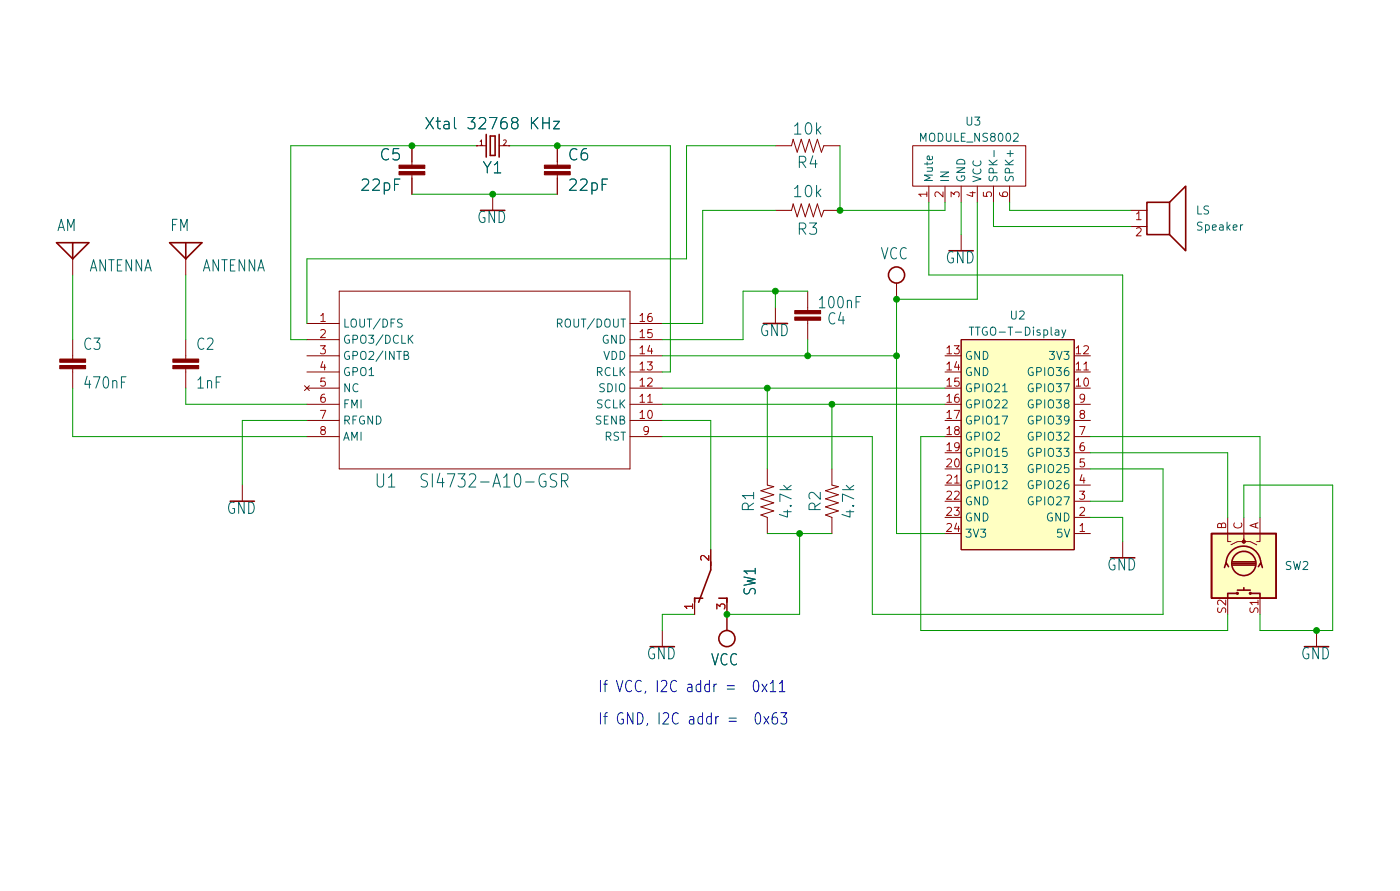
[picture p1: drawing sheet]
<svg xmlns="http://www.w3.org/2000/svg" width="220mm" height="140mm" viewBox="0 0 220 140" stroke-linecap="round" stroke-linejoin="round" font-family="sans-serif">
<g fill="#840000" stroke="#840000" stroke-width=".16">
<path d="M85.6 27h4.1v.5h-4.1z"/>
<path d="M85.6 26h4.1v.5h-4.1z"/>
<path d="M9.4 57.5h4.1v.5h-4.1z"/>
<path d="M9.4 56.4h4.1v.5h-4.1z"/>
<path d="M27.2 57.5h4v.5h-4z"/>
<path d="M27.2 56.4h4v.5h-4z"/>
<path d="M62.7 27h4.1v.5h-4.1z"/>
<path d="M62.7 26h4.1v.5h-4.1z"/>
<path d="M125 48.8h4v.5h-4z"/>
<path d="M125 49.8h4v.5h-4z"/>
<circle cx="195.6" cy="85.1" r=".25"/>
</g>
<g fill="none" stroke="#840000" stroke-width=".16">
<path d="M64.8 22.9v3.1M64.8 27.5v3M74.9 22.9h.1M74.9 22.9h1.6M77.5 30.5v2.6M78.5 22.9h1.5M87.6 22.9v3.1M87.6 27.5v3M121.9 22.9h2.6l.2-1 .6 2 .7-2 .6 2 .7-2 .6 2 .6-2 .7 2 .3-1h2.6M121.9 33.1h2.6l.2-1 .6 2 .7-2 .6 2 .7-2 .6 2 .6-2 .7 2 .3-1h2.6M143.5 22.9h17.8v6.4h-17.8zM146 29.3v2.5"/>
<path d="M148.6 29.3v2.5M151.1 29.3v2.5M151.1 36.9v2.5M153.7 29.3v2.5M156.2 29.3v2.5M158.7 29.3v2.5M177.8 33.1h2.5M177.8 35.6h2.5M11.4 40.7v2.5M11.4 53.4v3M11.4 58v3M29.2 40.7v2.5"/>
<path d="M29.2 53.4v3M29.2 58v3M48.3 50.8h5M48.3 58.5h5M48.3 55.9h5M48.3 53.4h5M53.3 45.8h45.8v27.9h-45.8zM99.1 50.8h5M99.1 58.5h5M99.1 55.9h5M99.1 53.4h5M121.9 48.3v2.5"/>
<path d="M127 45.8v3M127 50.3v3.1M141 44.5v2.5M151.1 53.4h17.8v33h-17.8zM168.9 58.5h2.5M38.1 76.2v2.6M47.9 60.6l.7 .8M48.3 66.1h5M48.3 63.5h5M48.3 61h5M48.3 68.6h5M48.6 60.6l-.7 .8"/>
<path d="M99.1 66.1h5M99.1 63.5h5M99.1 61h5M99.1 68.6h5M120.6 73.7v2.5l1.1 .3-2.1 .6 2.1 .7-2.1 .6 2.1 .6-2.1 .7 2.1 .6-2.1 .6 1 .4v2.6M130.8 73.7v2.5l1 .3-2 .6 2 .7-2 .6 2 .6-2 .7 2 .6-2 .6 1 .4v2.6M148.6 76.2h2.5M168.9 73.7h2.5M168.9 66.1h2.5M168.9 63.5h2.5M168.9 68.6h2.5M168.9 76.2h2.5"/>
<path d="M168.9 78.8h2.5M168.9 71.2h2.5M104.1 99.1v2.5M109.2 94v2.6M111.8 86.4v2.5M114.3 94v5.1M168.9 83.9h2.5M168.9 81.3h2.5M176.5 85.1v2.6M193 81.3v3.8h.5M195.6 81.3v3.8h-1l-1.1 .5M195.6 84.6v.5h1l1 .5"/>
<path d="M198.1 81.3v3.8h-.5M207 99.1v2.5"/>
</g>
<g fill="none" stroke="#006464" stroke-width=".16">
<path d="M67 18.5l1.2 1.7M68.2 18.5l-1.2 1.7M87 19.1h1l-1 1.1h1M156.3 23.7v.9M63.2 50.2h-.4l-.2 .1v.3l.5 .3 .1 .3-.2 .2h-.5M63.5 55.8h.6l.1-.2-.1-.3-.6-.1v1.3h.5l.3-.2a.33 .33 0 0 0-.3-.5M64.4 53.2l.5 .8M64.9 52.7l-.7 .7M152.4 51.4h.7M167 51.8l.3 .9M167.6 51.8l-.4 1.2-.2 .1M67.2 74.6l-.7-.1a.53 .53 0 0 0-.3 .5 .53 .53 0 0 0 .3 .5 .63 .63 0 0 1 .7 .7l-.3 .4-.7-.1"/>
<path d="M88.3 75.6h.7a.6 .6 0 0 0 .3-.6 .6 .6 0 0 0-.3-.5h-.7v2.1M88.7 75.6l.6 1M157.6 61.6h.8"/>
</g>
<g fill="none" stroke="#840000" stroke-width=".25">
<path d="M8.9 38.1h5.1l-2.6 2.6zM11.4 38.1v2.6M26.7 38.1h5l-2.5 2.6zM29.2 38.1v2.6M76.5 21.1v3.6M77.1 21.4h.8v3h-.8zM78.5 21.1v3.6M180.3 31.8h3.6v5.1h-3.6zM183.9 31.8l2.5-2.5v10.1l-2.5-2.5M110.5 94h-1.3v.7M111.8 88.3v1.3l-1.9 5.1M113 94h1.3v.7"/>
<path d="M190.5 83.9h10.2v10.1h-10.2zM192.8 88.6a2.73 2.73 0 0 1 2.7-2.8 2.73 2.73 0 0 1 2.7 2.8M193.2 89.1l-.4-.7-.3 .8M193.8 88.3h3.6M193.8 88.6h3.6M193.8 88.8h3.6M194.6 93.3h-1.6v.7M194.6 92.8h2M195.6 92.4v.4M196.6 93.3h1.5v.7M197.9 89.1l.3-.7 .3 .8"/>
<circle cx="141" cy="43.2" r="1.27"/>
<circle cx="194.6" cy="93.3" r=".13"/>
<circle cx="195.6" cy="88.6" r="1.9"/>
<circle cx="196.6" cy="93.3" r=".13"/>
<circle cx="114.3" cy="100.4" r="1.27"/>
</g>
<g fill="#ffffc2" stroke="#ffffc2" stroke-width=".16">
<path d="M151.1 53.4h17.8v33h-17.8z"/>
<path d="M190.5 83.9h10.2v10.1h-10.2z"/>
</g>
<path d="M118.7 107a.34 .34 0 0 1 .3 0 .34 .34 0 0 1 .2 .3 .96 .96 0 0 1-.4 1.4 1.32 1.32 0 0 1-.1-1.7zM119 112.1a.34 .34 0 0 1 .3 0 .34 .34 0 0 1 .2 .3 .96 .96 0 0 1-.4 1.4 1.32 1.32 0 0 1-.1-1.7zM119.8 107.5l.8 1.2M120.1 112.6l.8 1.2M120.6 107.5l-.8 1.2M120.9 112.6l-.8 1.2M121.1 107.5l.4-.6v1.8M121.1 108.7h.9M122.1 112a.63 .63 0 0 0-.7 .8v.7l.1 .2 .5 .1 .2-.2 .1-.6-.2-.2-.4-.1-.3 .3M122.6 107.5l.4-.6v1.8M122.6 108.7h.8M122.8 112h.9l-.5 .7a.41 .41 0 0 1 .5 .3v.5l-.1 .2-.6 .1-.2-.2" fill="none" stroke="#0000c2" stroke-width=".16"/>
<g fill="none" stroke="#009600" stroke-width=".16">
<path d="M64.8 30.5h22.8M74.9 22.9h-29.2v30.5h2.6M80 22.9h25.4v35.6h-1.3M121.9 33.1h-11.4v17.7h-6.4M121.9 22.9h-14v17.8h-59.6v10.1M132.1 22.9v10.2h16.5v-1.3M146 31.8v11.4h30.5v35.6h-5.1M151.1 31.8v5.1M153.7 31.8v15.2h-12.7v36.9h7.6M156.2 31.8v3.8h21.6M158.7 31.8v1.3h19.1M11.4 43.2v10.2"/>
<path d="M29.2 43.2v10.2M104.1 55.9h36.9M121.9 45.8v2.5M127 45.8h-10.2v7.6h-12.7M127 53.4v2.5M11.4 61v7.6h36.9M29.2 61v2.5h19.1M48.3 66.1h-10.2v10.1M104.1 68.6h33.1v28h45.7v-22.9h-11.5M104.1 61h44.5M104.1 63.5h44.5M104.1 66.1h7.7v20.3"/>
<path d="M120.6 61v12.7M130.8 63.5v10.2M148.6 68.6h-3.8v30.5h48.2v-2.5M171.4 71.2h21.6v10.1M171.4 68.6h26.7v12.7M109.2 96.6h-5.1v2.5M120.6 83.9h10.2M125.7 83.9v12.7h-11.4M171.4 81.3h5.1v3.8M195.6 81.3v-5.1h13.9v22.9h-11.4v-2.5"/>
</g>
<g fill="#009600" stroke="#009600" stroke-width=".16">
<circle cx="130.8" cy="63.5" r=".46"/>
<circle cx="127" cy="55.9" r=".46"/>
<circle cx="141" cy="55.9" r=".46"/>
<circle cx="141" cy="47" r=".46"/>
<circle cx="132.1" cy="33.1" r=".46"/>
<circle cx="121.9" cy="45.8" r=".46"/>
<circle cx="87.6" cy="22.9" r=".46"/>
<circle cx="64.8" cy="22.9" r=".46"/>
<circle cx="77.5" cy="30.5" r=".46"/>
<circle cx="207" cy="99.1" r=".46"/>
<circle cx="120.6" cy="61" r=".46"/>
<circle cx="114.3" cy="96.6" r=".46"/>
<circle cx="125.7" cy="83.9" r=".46"/>
</g>
<g font-size="2.9" fill="#006464">
<text x="59.1" y="76.7">U1</text>
<text x="68.1" y="76.7">SI4732-A10-GSR</text>
</g>
<g font-size="2.5" fill="#006464">
<text x="68.7" y="20.3">Xtal 32768 KHz</text>
<text x="124.9" y="21.2">10k</text>
<text x="59.8" y="25.2">C5</text>
<text x="76" y="27.3">Y1</text>
<text x="89.4" y="25.2">C6</text>
<text x="125.4" y="26.4">R4</text>
<text x="57" y="30">22pF</text>
<text x="75" y="35.1">GND</text>
<text x="89.6" y="30">22pF</text>
<text x="124.9" y="31">10k</text>
<text x="8.9" y="36.3">AM</text>
<text x="26.8" y="36.3">FM</text>
<text x="125.4" y="36.9">R3</text>
<text x="138.4" y="40.8">VCC</text>
<text x="148.6" y="41.4">GND</text>
<text x="13.8" y="42.7">ANTENNA</text>
<text x="31.6" y="42.7">ANTENNA</text>
<text x="119.4" y="52.8">GND</text>
<text x="129" y="48.5">100nF</text>
<text x="130.2" y="51">C4</text>
<text x="13.2" y="55">C3</text>
<text x="31" y="55">C2</text>
<text x="13.5" y="61.1">470nF</text>
<text x="31" y="61.1">1nF</text>
<text x="35.6" y="80.8">GND</text>
<text x="118.6" y="80.4" transform="rotate(-90 118.6 80.4)">R1</text>
<text x="124.5" y="81.2" transform="rotate(-90 124.5 81.2)">4.7k</text>
<text x="129.1" y="80.4" transform="rotate(-90 129.1 80.4)">R2</text>
<text x="134.3" y="81.2" transform="rotate(-90 134.3 81.2)">4.7k</text>
<text x="174" y="89.7">GND</text>
<text x="118.8" y="93.6" transform="rotate(-90 118.8 93.6)">SW1</text>
<text x="101.7" y="103.6">GND</text>
<text x="111.7" y="104.6">VCC</text>
<text x="204.5" y="103.6">GND</text>
</g>
<g font-size="2.5" fill="#0000c2">
<text x="94" y="113.9">If GND, I2C addr = 0x63</text>
<text x="94" y="108.8">If VCC, I2C addr = 0x11</text>
</g>
<g font-size="1.8" fill="#006464">
<text x="144.9" y="22.3">MODULE_NS8002</text>
<text x="151.9" y="19.7">U3</text>
<text x="146.7" y="28.7" transform="rotate(-90 146.7 28.7)">Mute</text>
<text x="149.2" y="28.7" transform="rotate(-90 149.2 28.7)">IN</text>
<text x="151.8" y="28.7" transform="rotate(-90 151.8 28.7)">GND</text>
<text x="154.3" y="28.7" transform="rotate(-90 154.3 28.7)">VCC</text>
<text x="156.8" y="28.7" transform="rotate(-90 156.8 28.7)">SPK-</text>
<text x="159.4" y="28.7" transform="rotate(-90 159.4 28.7)">SPK+</text>
<text x="188" y="33.7">LS</text>
<text x="188.3" y="36.2">Speaker</text>
<text x="53.8" y="51.5">LOUT/DFS</text>
<text x="88" y="51.5">ROUT/DOUT</text>
<text x="153.3" y="52.8">TTGO-T-Display</text>
<text x="158.9" y="50.2">U2</text>
<text x="53.8" y="54">GPO3/DCLK</text>
<text x="53.8" y="56.6">GPO2/INTB</text>
<text x="53.8" y="59.1">GPO1</text>
<text x="93.6" y="59.1">RCLK</text>
<text x="94.6" y="54">GND</text>
<text x="94.8" y="56.6">VDD</text>
<text x="151.6" y="56.6">GND</text>
<text x="151.6" y="59.1">GND</text>
<text x="162" y="59.1">GPIO36</text>
<text x="165.3" y="56.6">3V3</text>
<text x="53.8" y="61.6">NC</text>
<text x="53.8" y="64.2">FMI</text>
<text x="93.7" y="64.2">SCLK</text>
<text x="94.2" y="61.6">SDIO</text>
<text x="151.6" y="61.6">GPIO21</text>
<text x="151.6" y="64.2">GPIO22</text>
<text x="162" y="61.6">GPIO37</text>
<text x="162" y="64.2">GPIO38</text>
<text x="53.8" y="66.7">RFGND</text>
<text x="53.8" y="69.3">AMI</text>
<text x="93.6" y="66.7">SENB</text>
<text x="95" y="69.3">RST</text>
<text x="151.6" y="66.7">GPIO17</text>
<text x="151.6" y="69.3">GPIO2</text>
<text x="151.6" y="71.8">GPIO15</text>
<text x="162" y="71.8">GPIO33</text>
<text x="162" y="69.3">GPIO32</text>
<text x="162" y="66.7">GPIO39</text>
<text x="151.6" y="74.3">GPIO13</text>
<text x="151.6" y="76.9">GPIO12</text>
<text x="162" y="76.9">GPIO26</text>
<text x="162" y="74.3">GPIO25</text>
<text x="151.6" y="79.4">GND</text>
<text x="151.6" y="82">GND</text>
<text x="162" y="79.4">GPIO27</text>
<text x="164.5" y="82">GND</text>
<text x="151.6" y="84.5">3V3</text>
<text x="166.2" y="84.5">5V</text>
<text x="202" y="89.6">SW2</text>
</g>
<g font-size="1.8" fill="#a90000">
<text x="145.8" y="31" transform="rotate(-90 145.8 31)">1</text>
<text x="148.3" y="31" transform="rotate(-90 148.3 31)">2</text>
<text x="150.9" y="31" transform="rotate(-90 150.9 31)">3</text>
<text x="153.4" y="31" transform="rotate(-90 153.4 31)">4</text>
<text x="156" y="31" transform="rotate(-90 156 31)">5</text>
<text x="158.5" y="31" transform="rotate(-90 158.5 31)">6</text>
<text x="178.6" y="34.6">1</text>
<text x="178.6" y="37.1">2</text>
<text x="50.3" y="50.6">1</text>
<text x="50.3" y="53.1">2</text>
<text x="100.6" y="53.1">15</text>
<text x="100.6" y="50.6">16</text>
<text x="50.3" y="55.7">3</text>
<text x="50.3" y="58.2">4</text>
<text x="100.6" y="58.2">13</text>
<text x="100.6" y="55.7">14</text>
<text x="148.9" y="55.7">13</text>
<text x="148.9" y="58.2">14</text>
<text x="169.2" y="58.2">11</text>
<text x="169.2" y="55.7">12</text>
<text x="50.3" y="60.8">5</text>
<text x="50.3" y="63.3">6</text>
<text x="50.3" y="65.8">7</text>
<text x="100.6" y="65.8">10</text>
<text x="100.6" y="63.3">11</text>
<text x="100.6" y="60.8">12</text>
<text x="148.9" y="60.8">15</text>
<text x="148.9" y="63.3">16</text>
<text x="148.9" y="65.8">17</text>
<text x="169.2" y="60.8">10</text>
<text x="169.7" y="65.8">8</text>
<text x="169.7" y="63.3">9</text>
<text x="50.3" y="68.4">8</text>
<text x="101.1" y="68.4">9</text>
<text x="148.9" y="68.4">18</text>
<text x="148.9" y="70.9">19</text>
<text x="169.7" y="70.9">6</text>
<text x="169.7" y="68.4">7</text>
<text x="148.9" y="73.5">20</text>
<text x="148.9" y="76">21</text>
<text x="169.7" y="76">4</text>
<text x="169.7" y="73.5">5</text>
<text x="148.9" y="78.5">22</text>
<text x="148.9" y="81.1">23</text>
<text x="148.9" y="83.6">24</text>
<text x="169.7" y="83.6">1</text>
<text x="169.7" y="81.1">2</text>
<text x="169.7" y="78.5">3</text>
<text x="192.8" y="83.2" transform="rotate(-90 192.8 83.2)">B</text>
<text x="195.3" y="83.2" transform="rotate(-90 195.3 83.2)">C</text>
<text x="197.9" y="83.2" transform="rotate(-90 197.9 83.2)">A</text>
<text x="111.5" y="88.2" transform="rotate(-90 111.5 88.2)">2</text>
<text x="109" y="95.8" transform="rotate(-90 109 95.8)">1</text>
<text x="114" y="95.8" transform="rotate(-90 114 95.8)">3</text>
<text x="192.8" y="96.4" transform="rotate(-90 192.8 96.4)">S2</text>
<text x="197.9" y="96.4" transform="rotate(-90 197.9 96.4)">S1</text>
</g>
<g font-size="1.2" fill="#840000">
<text x="75.4" y="22.9">1</text>
<text x="79.1" y="22.9">2</text>
</g>
</svg>
